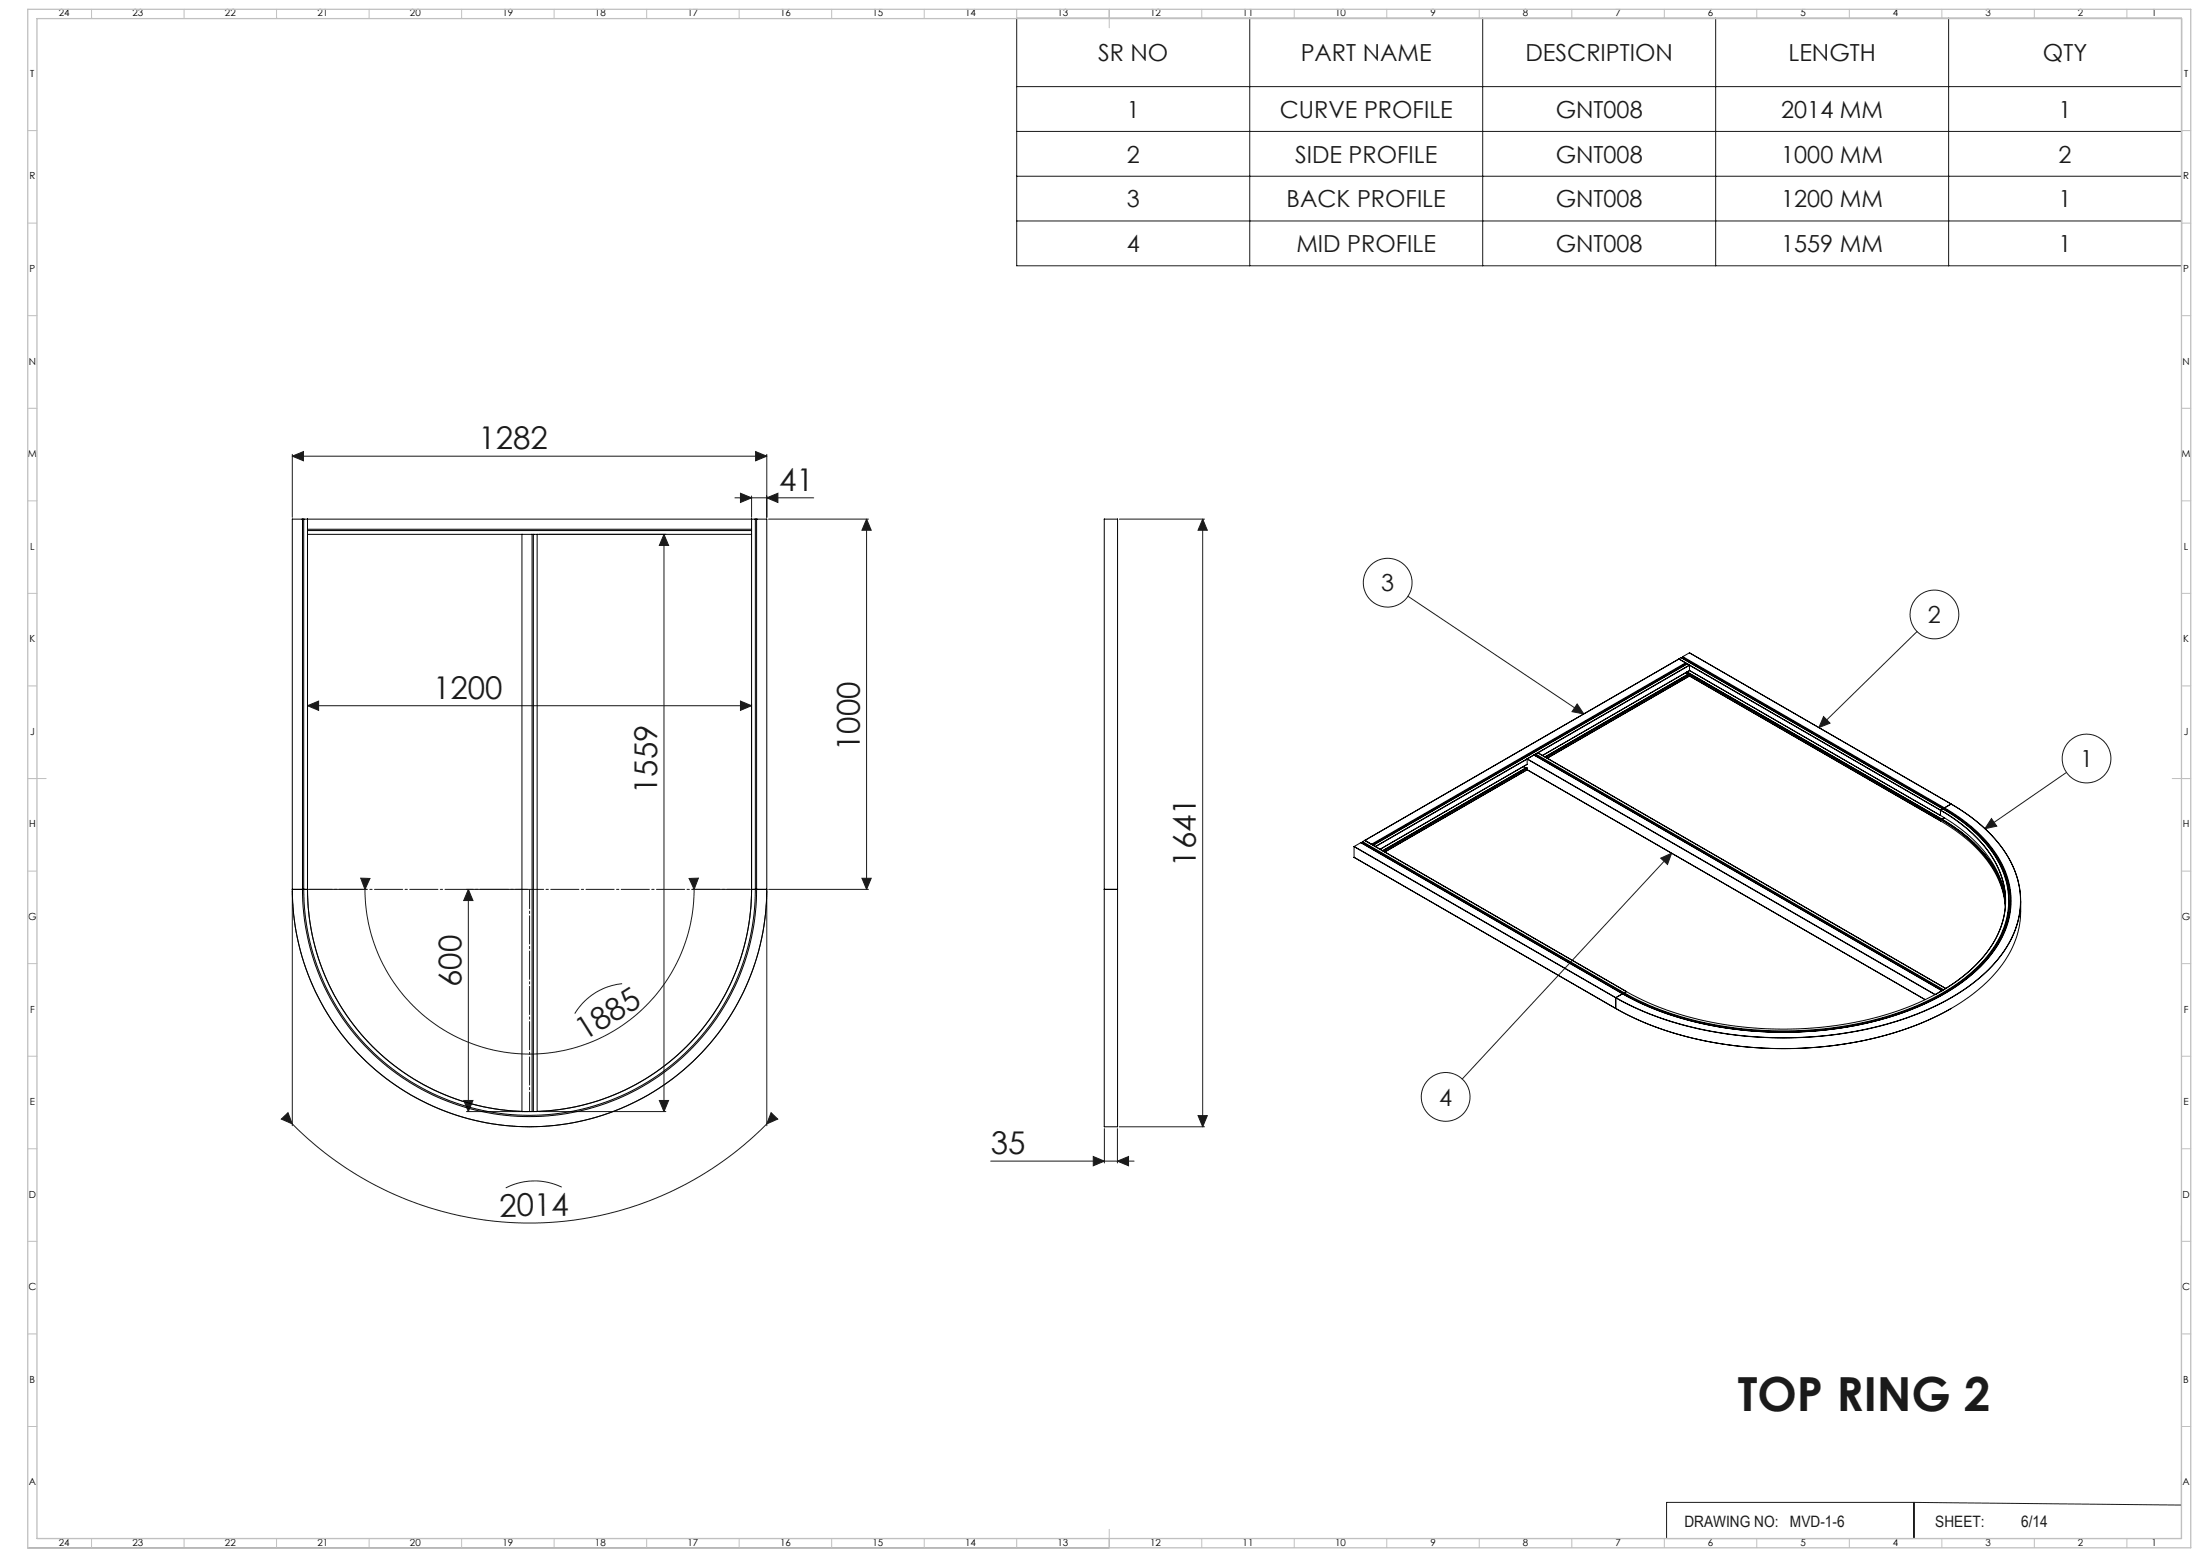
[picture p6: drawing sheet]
<svg xmlns="http://www.w3.org/2000/svg" width="1189mm" height="841mm" viewBox="0 0 1189 841" stroke-linecap="round" stroke-linejoin="round" font-family="sans-serif">
<g fill="none" stroke="#191924" stroke-width=".54">
<path d="M549 10h630v134h-630zM675 10v134M801 10v134M927 10v134M1053 10v134M549 47h630M549 71h630M549 95h630M549 119h630M158 246l6-2v5zM158 245v34M158 246h256"/>
<path d="M408 244l6 2-6 3zM414 245v34M397 269h43M400 266l6 3-6 2zM406 268v11M414 269l6-3v5zM291 289h69M359 289l2 6h-5zM359 289v311M415 280h54M468 280l3 6h-5zM468 280v200"/>
<path d="M605 280h46M650 280l2 6h-5zM650 280v329M761 322l95 64M1036 341l-53 52M400 379l6 2-6 3zM166 381l6-2v5zM166 380v99M166 381h240M406 380v99M852 380l4 6-6-2zM986 387l3 4-6 2z"/>
<path d="M1117 417l-44 31M1076 442l3 4-6 2zM195 474l5 1-3 5zM372 475l5-1-2 6zM466 474h5l-3 6zM898 464l5-3-2 6zM903 461l-113 122M158 480a128 128 0 0 0 128 129 128 128 0 0 0 128-129M158 481v127M166 480a120 120 0 0 0 120 120 120 120 0 0 0 120-120M167 480h31M197 480a89 89 0 0 0 89 89 89 89 0 0 0 89-89"/>
<path d="M252 480h33M253 480l3 6h-5zM253 480v120M374 480h31M414 481v127M415 480h54M336 531a34 34 0 0 0-25 16M251 594h5l-3 6zM356 594h5l-2 6zM152 604l4-3 2 6zM158 607a180 180 0 0 0 256 0M252 600h33"/>
<path d="M291 600h69M417 601l3 3-6 3zM597 610v18M604 610v18M605 609h46M647 603h5l-2 6zM535 627h78M591 625l6 2-6 3zM604 627l6-2v5zM304 641a34 34 0 0 0-31 1M1179 662v169h-430M1034 812h-133v19"/>
<path d="M1034 812v19M1034 812l145 1M15 836h584M20 831h579M648 831h1"/>
<circle cx="750" cy="315" r="13"/>
<circle cx="1045" cy="332" r="13"/>
<circle cx="1128" cy="410" r="13"/>
<circle cx="781" cy="592" r="13"/>
</g>
<path d="M166 480h240" fill="none" stroke="#191924" stroke-width=".54" stroke-dasharray="15.2 1.3 1.3 1.3" stroke-dashoffset="1.9"/>
<path d="M286 480v120" fill="none" stroke="#191924" stroke-width=".54" stroke-dasharray="15.2 1.3 1.3 1.3" stroke-dashoffset="4.8"/>
<g fill="none" stroke="#c0c0c0" stroke-width=".54">
<path d="M49 5v5M99 5v5M149 5v5M199 5v5M249 5v5M299 5v5M349 5v5M399 5v5M449 5v5M499 5v5M549 5v5M599 5v10"/>
<path d="M649 5v5M699 5v5M749 5v5M799 5v5M849 5v5M899 5v5M949 5v5M999 5v5M1049 5v5M1099 5v5M1149 5v5M15 71h5"/>
<path d="M1179 71h5M15 121h5M1179 121h5M15 171h5M1179 171h5M15 221h5M1179 221h5M15 271h5M1179 271h5M15 321h5M1179 321h5M15 371h5"/>
<path d="M1179 371h5M15 421h10M1174 421h10M15 471h5M1179 471h5M15 521h5M1179 521h5M15 571h5M1179 571h5M15 621h5M1179 621h5M15 671h5"/>
<path d="M1179 671h5M15 721h5M1179 721h5M15 771h5M1179 771h5M49 831v5M99 831v5M149 831v5M199 831v5M249 831v5M299 831v5M349 831v5"/>
<path d="M399 831v5M449 831v5M499 831v5M549 831v5M599 826v10M649 831v5M699 831v5M749 831v5M799 831v5M849 831v5M899 831v5M949 831v5"/>
<path d="M999 831v5M1049 831v5M1099 831v5M1149 831v5"/>
</g>
<path d="M15 5h1169v831h-1169zM20 10h1159v821h-1159z" fill="none" stroke="#c0c0c0" stroke-width=".7"/>
<g fill="#191924">
<path d="M1076 442l3 4-6 2zM986 387l3 4-6 2zM852 380l4 6-6-2zM898 464l5-3-2 6z"/>
<path d="M166 381l6-2v5zM400 379l6 2-6 3z"/>
<path d="M417 601l3 3-6 3zM152 604l4-3 2 6z"/>
<path d="M372 475l5-1-2 6zM195 474l5 1-3 5z"/>
<path d="M253 480l3 6h-5zM251 594h5l-3 6z"/>
<path d="M400 266l6 3-6 2zM414 269l6-3v5zM158 246l6-2v5zM408 244l6 2-6 3zM591 625l6 2-6 3zM604 627l6-2v5z"/>
<path d="M356 594h5l-2 6zM359 289l2 6h-5z"/>
<path d="M468 280l3 6h-5zM466 474h5l-3 6zM650 280l2 6h-5zM647 603h5l-2 6z"/>
</g>
<g fill="none" stroke="#000" stroke-width=".54">
<path d="M158 280h.1M158 280v200M158 280h5M163 280h1M163 280v200M164 280h244M164 280v200M166 289h240M166 280v6M166 287v193M166 289h.1M166 280h.1"/>
<path d="M166 286h240M166 287h240M166 286v1M282 289v311a120 120 0 0 1-116-120M288 289v311M290 289v311a120 120 0 0 0 116-120M406 280h.1M406 280v6M406 287v193M406 289h.1M406 286v1M408 280h1"/>
<path d="M408 280v200M409 280h5M409 280v200M414 280h.1M414 280v200M597 280h.1M597 280v200M597 280h7M604 280h.1M604 280v200M907 356h.1M907 356l-171 99"/>
<path d="M907 356l142 82M909 355h.1M909 355l-2 1M909 355l141 82M909 355l142 82M909 355v1M909 355l142 81M911 359h.1M911 358l1 1M911 359l-169 97M911 358l-170 98M911 358h.1"/>
<path d="M911 358v1M911 358l-169 98M912 359h.1M912 359l-170 98M913 353l141 81M913 353h.1M913 353l-4 2M913 359l-170 98M913 359v3M913 359l-82 48M911 363l1 1M912 363l137 79"/>
<path d="M913 364l-2-1 138 80M913 364h.1M913 364l-78 45M913 362h.1M913 365h.1M913 362l136 78M913 365l136 78M913 362l-79 46M913 365l-77 45M913 364v1M823 414l2 1M825 415v1"/>
<path d="M825 415h.1M825 415l-78 45M825 415l-77 45M825 410h.1M825 416h.1M825 416l215 124M825 410v3l-79 46M825 416l-77 44M825 410l-82 47M825 410l221 127M830 408h.1M830 408v-1l220 128"/>
<path d="M830 408l220 127M830 407l-1 1 221 127-4 2M831 407h.1M831 407l221 127M1049 438a67 67 0 0 1 34 40 47 47 0 0 1-17 45l-7 6-7 5M1049 438v2M1049 438h.1M1049 438a66 66 0 0 1 34 40 47 47 0 0 1-17 45 137 137 0 0 1-74 31 187 187 0 0 1-111-17l-2-1M1050 437a68 68 0 0 1 35 40 47 47 0 0 1-16 45 132 132 0 0 1-71 32 192 192 0 0 1-116-15l-4-3M1050 437l-1 1M1050 437a69 69 0 0 1 34 39 41 41 0 0 1 0 23M1050 437h.1"/>
<path d="M1051 437h.1M1051 437a69 69 0 0 1 34 38M1051 436v1M1051 436a69 69 0 0 1 34 39 47 47 0 0 1-15 47 132 132 0 0 1-68 32 195 195 0 0 1-120-15l-5-2M1054 434a73 73 0 0 1 36 41 49 49 0 0 1-15 49 138 138 0 0 1-72 33 203 203 0 0 1-125-15l-5-3M1054 434l-3 2M1055 434a72 72 0 0 1 36 41 49 49 0 0 1-16 49 139 139 0 0 1-75 34 203 203 0 0 1-122-16l-5-3M732 457l141 82M732 457v6M732 457h.1M735 455l142 82M735 455l-3 2"/>
<path d="M736 455h-1M736 455v1M736 455l142 82M736 455h.1M736 455l142 81M738 454h.1M738 454l141 82M743 457h.1M1049 440h.1M1049 440a67 67 0 0 1 34 40l1 8M1049 443a67 67 0 0 1 34 40l1 6M1049 443a67 67 0 0 1 33 39l2 7"/>
<path d="M1049 443h.1M1049 442v1M1049 442a66 66 0 0 1 34 40l1 6M1049 442h.1M1049 442a69 69 0 0 1 34 38M1049 442a69 69 0 0 1 33 37M1051 442l-1 1M732 463h.1M732 463l141 82M1085 475a47 47 0 0 1-15 47 134 134 0 0 1-72 33 193 193 0 0 1-117-16l-4-2M1085 475l1 6 1 6M158 480a128 128 0 0 0 128 129 128 128 0 0 0 128-129"/>
<path d="M158 480h.1M158 480h5M163 480a123 123 0 0 0 123 123 123 123 0 0 0 123-123M163 480h1M164 480a122 122 0 0 0 122 122 122 122 0 0 0 122-122M164 480h2M166 480h.1M406 480h.1M406 480h2M408 480h1M409 480h5M414 480h.1"/>
<path d="M597 480v129M597 480h.1M597 480h7M604 480h.1M604 480v129M1084 499l-3 7-3 6M1084 499a69 69 0 0 1-34 38 186 186 0 0 1-108 19 166 166 0 0 1-64-19M1086 487v5l-2 7M1086 487h.1M1087 487h.1M1092 487a50 50 0 0 1-5 26 90 90 0 0 1-45 38 206 206 0 0 1-159-1l-10-5M1078 512a98 98 0 0 1-50 35 197 197 0 0 1-143-6l-7-4"/>
<path d="M873 539v6M873 539h.1M877 537l-4 2M877 537h.1M878 537h.1M878 536v1M879 536h.1M879 536h-1M1046 537h.1M1050 535l-1 1M1050 535h.1M1052 534l-2 1"/>
<path d="M1052 534h.1M873 545h.1M873 545a194 194 0 0 0 111 21 175 175 0 0 0 70-21M282 600h8M597 609h.1M597 609h7M604 609h.1"/>
</g>
<text font-size="25.4" fill="#191924" x="939" y="762">TOP RING 2</text>
<g font-size="16.9" fill="#191924">
<text x="259" y="243">1282</text>
<text x="421" y="265">41</text>
<text x="234" y="377">1200</text>
<text x="465" y="406" transform="rotate(-90 465 406)">1000</text>
<text x="355" y="429" transform="rotate(-90 355 429)">1559</text>
<text x="646" y="468" transform="rotate(-90 646 468)">1641</text>
<text x="249" y="533" transform="rotate(-90 249 533)">600</text>
<text x="316" y="563" transform="rotate(-32 316 563)">1885</text>
<text x="535" y="623">35</text>
<text x="270" y="657" transform="rotate(-1 270 657)">2014</text>
</g>
<g font-size="12.7" fill="#191924">
<text x="593" y="33">SR NO</text>
<text x="703" y="33">PART NAME</text>
<text x="824" y="33">DESCRIPTION</text>
<text x="967" y="33">LENGTH</text>
<text x="1104" y="33">QTY</text>
<text x="609" y="64">1</text>
<text x="692" y="64">CURVE PROFILE</text>
<text x="841" y="64">GNT008</text>
<text x="963" y="64">2014 MM</text>
<text x="1113" y="64">1</text>
<text x="609" y="88">2</text>
<text x="700" y="88">SIDE PROFILE</text>
<text x="841" y="88">GNT008</text>
<text x="963" y="88">1000 MM</text>
<text x="1113" y="88">2</text>
<text x="609" y="112">3</text>
<text x="695" y="112">BACK PROFILE</text>
<text x="841" y="112">GNT008</text>
<text x="963" y="112">1200 MM</text>
<text x="1113" y="112">1</text>
<text x="609" y="136">4</text>
<text x="701" y="136">MID PROFILE</text>
<text x="841" y="136">GNT008</text>
<text x="963" y="136">1559 MM</text>
<text x="1113" y="136">1</text>
<text x="746" y="319">3</text>
<text x="1042" y="337">2</text>
<text x="1124" y="414">1</text>
<text x="778" y="597">4</text>
</g>
<g font-size="8.5" fill="#191924">
<text x="910" y="825">DRAWING NO:</text>
<text x="967" y="825">MVD-1-6</text>
<text x="1046" y="825">SHEET:</text>
<text x="1092" y="825">6/14</text>
</g>
<g font-size="5.3">
<text x="32" y="9">24</text>
<text x="72" y="9">23</text>
<text x="122" y="9">22</text>
<text x="172" y="9">21</text>
<text x="222" y="9">20</text>
<text x="272" y="9">19</text>
<text x="322" y="9">18</text>
<text x="372" y="9">17</text>
<text x="422" y="9">16</text>
<text x="472" y="9">15</text>
<text x="522" y="9">14</text>
<text x="572" y="9">13</text>
<text x="622" y="9">12</text>
<text x="672" y="9">11</text>
<text x="722" y="9">10</text>
<text x="773" y="9">9</text>
<text x="823" y="9">8</text>
<text x="873" y="9">7</text>
<text x="923" y="9">6</text>
<text x="973" y="9">5</text>
<text x="1023" y="9">4</text>
<text x="1073" y="9">3</text>
<text x="1123" y="9">2</text>
<text x="1163" y="9">1</text>
<text x="16" y="42">T</text>
<text x="1180" y="42">T</text>
<text x="16" y="97">R</text>
<text x="1180" y="97">R</text>
<text x="16" y="147">P</text>
<text x="1180" y="147">P</text>
<text x="16" y="197">N</text>
<text x="1180" y="197">N</text>
<text x="15" y="247">M</text>
<text x="1179" y="247">M</text>
<text x="16" y="297">L</text>
<text x="1180" y="297">L</text>
<text x="16" y="347">K</text>
<text x="1180" y="347">K</text>
<text x="16" y="397">J</text>
<text x="1180" y="397">J</text>
<text x="16" y="447">H</text>
<text x="1180" y="447">H</text>
<text x="15" y="497">G</text>
<text x="1179" y="497">G</text>
<text x="16" y="547">F</text>
<text x="1180" y="547">F</text>
<text x="16" y="597">E</text>
<text x="1180" y="597">E</text>
<text x="16" y="647">D</text>
<text x="1180" y="647">D</text>
<text x="15" y="697">C</text>
<text x="1179" y="697">C</text>
<text x="16" y="747">B</text>
<text x="1180" y="747">B</text>
<text x="16" y="802">A</text>
<text x="1180" y="802">A</text>
<text x="32" y="835">24</text>
<text x="72" y="835">23</text>
<text x="122" y="835">22</text>
<text x="172" y="835">21</text>
<text x="222" y="835">20</text>
<text x="272" y="835">19</text>
<text x="322" y="835">18</text>
<text x="372" y="835">17</text>
<text x="422" y="835">16</text>
<text x="472" y="835">15</text>
<text x="522" y="835">14</text>
<text x="572" y="835">13</text>
<text x="622" y="835">12</text>
<text x="672" y="835">11</text>
<text x="722" y="835">10</text>
<text x="773" y="835">9</text>
<text x="823" y="835">8</text>
<text x="873" y="835">7</text>
<text x="923" y="835">6</text>
<text x="973" y="835">5</text>
<text x="1023" y="835">4</text>
<text x="1073" y="835">3</text>
<text x="1123" y="835">2</text>
<text x="1163" y="835">1</text>
</g>
</svg>
